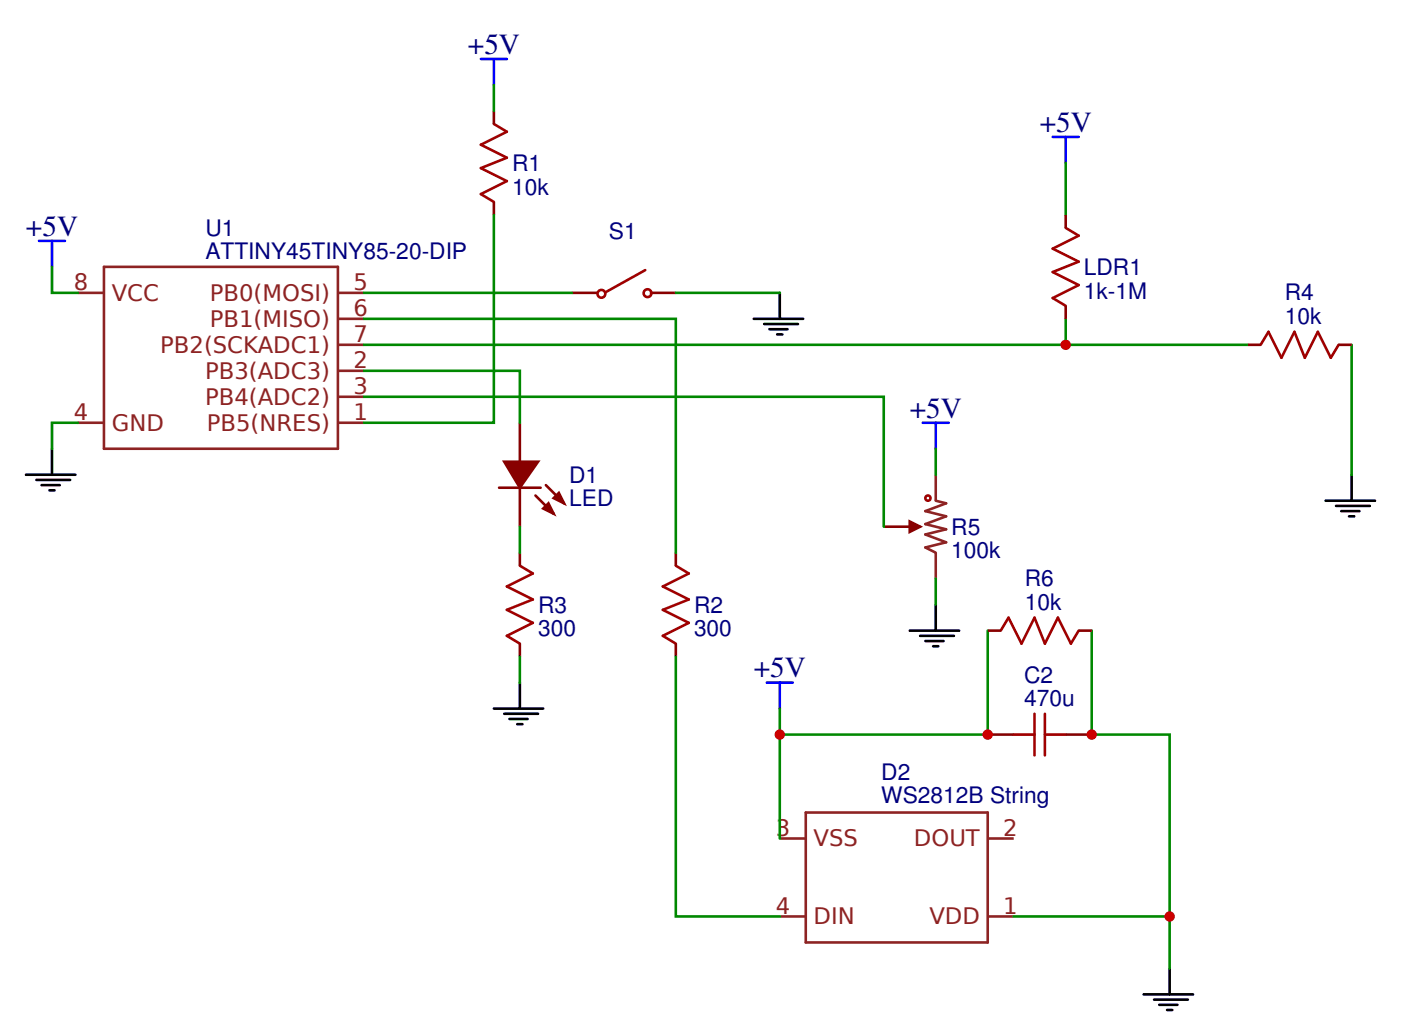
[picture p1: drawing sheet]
<svg xmlns="http://www.w3.org/2000/svg" width="144mm" height="106mm" viewBox="0 0 144 106" stroke-linecap="round" stroke-linejoin="round" font-family="sans-serif">
<g fill="none" stroke="#8d2323" stroke-width=".27">
<path d="M8 30.1h2.7M10.7 27.4h24v18.7h-24zM34.7 30.1h2.6M34.7 32.7h2.6M34.7 35.4h2.6M34.7 38.1h2.6M8 43.4h2.7M34.7 43.4h2.6M34.7 40.7h2.6M80 94.1h2.7M80 86.1h2.7M82.7 83.4h18.6v13.3h-18.6z"/>
<path d="M101.3 94.1h2.7M101.3 86.1h2.7"/>
</g>
<path d="M108 14.1h2.7M109.3 14.1v2.6M4 24.7h2.7M5.3 24.7v2.7M78.7 70.1h2.6M80 70.1v2.6" fill="none" stroke="#00f" stroke-width=".27"/>
<g fill="none" stroke="#080" stroke-width=".27">
<path d="M109.3 16.7v5.4M5.3 27.4v2.7h2.7M37.3 38.1h16v5.3M37.3 32.7h32v24M37.3 30.1h21.4M37.3 35.4h90.7M50.7 22.1v21.3h-13.4M69.3 30.1h10.7M8 43.4h-2.7v2.7M53.3 54.1v2.6M53.3 67.4v2.7M69.3 67.4v26.7h10.7"/>
<path d="M101.3 64.7v10.7h-21.3v10.7M112 64.7v10.7h8v18.7M104 94.1h16v5.3"/>
</g>
<g fill="none" stroke="#000" stroke-width=".27">
<path d="M77.3 32.7h5.1M78.4 33.3h3.5M78.9 33.8h1.9M79.7 34.3h.6M80 30.1v2.6M2.7 48.7h5M3.7 49.3h3.5M4.3 49.8h1.8M5.1 50.3h.5M5.3 46.1v2.6M136 51.4h5.1M137.1 51.9h3.5"/>
<path d="M137.6 52.5h1.9M138.4 53h.6M138.7 48.7v2.7M50.7 72.7h5M51.7 73.3h3.5M52.3 73.8h1.8M53.1 74.3h.5M53.3 70.1v2.6M120 99.4v2.7M117.3 102.1h5.1M118.4 102.6h3.5M118.9 103.1h1.9"/>
<path d="M119.7 103.7h.6"/>
</g>
<g fill="none" stroke="#a00000" stroke-width=".27">
<path d="M50.7 12.7l1.3 .8-2.7 1.4 2.7 1.3-2.7 1.1 2.7 1.3-2.7 1.3 1.4 .8M66.2 27.7l-4.1 2.3M53.3 58.1l1.4 .8-2.7 1.3 2.7 1.3-2.7 1.1 2.7 1.3-2.7 1.4 1.3 .8M69.3 58.1l1.4 .8-2.7 1.3 2.7 1.3-2.7 1.1 2.7 1.3-2.7 1.4 1.3 .8M104 75.4h2.1M106.1 73.3v4.2M107.2 75.4h2.1M107.2 73.3v4.2"/>
<circle cx="61.7" cy="30.2" r=".4"/>
<circle cx="66.4" cy="30.1" r=".4"/>
</g>
<g fill="none" stroke="#800" stroke-width=".27">
<path d="M50.7 11.4v1.3M50.7 20.7v1.4M58.7 30.1h2.6M66.7 30.1h2.6M51.2 50.1h4.3M53.3 43.4v4M53.3 50.1v4M53.3 56.7v1.4M54.9 50.9l1.9 1.8M56 49.8l1.9 1.9M69.3 56.7v1.4M53.3 66.1v1.3"/>
<path d="M69.3 66.1v1.3M101.3 75.4h2.7M109.3 75.4h2.7"/>
</g>
<g fill="#800" stroke="#800" stroke-width=".27">
<path d="M55.7 52.2l.6-.5 .5 1z"/>
<path d="M56.8 51.1l.5-.5 .6 1.1z"/>
<path d="M51.7 47.4h3.5l-1.9 2.7z"/>
</g>
<circle cx="120" cy="94.1" r=".53" fill="#c00"/>
<path d="M80 72.7v2.7" fill="none" stroke="#080" stroke-width=".27"/>
<circle cx="80" cy="75.4" r=".53" fill="#c00"/>
<path d="M109.3 32.7v2.7" fill="none" stroke="#080" stroke-width=".27"/>
<path d="M109.3 23.4l1.4 .8-2.7 1.3 2.7 1.4-2.7 1 2.7 1.4-2.7 1.3 1.3 .8" fill="none" stroke="#a00000" stroke-width=".27"/>
<path d="M109.3 22.1v1.3M109.3 31.4v1.3" fill="none" stroke="#800" stroke-width=".27"/>
<circle cx="109.3" cy="35.4" r=".53" fill="#c00"/>
<path d="M138.7 35.4v13.3M37.3 40.7h53.4v13.4M96 46.1v2.6M96 59.4v2.7" fill="none" stroke="#080" stroke-width=".27"/>
<path d="M93.3 54.1h1.1M96 48.7v2.7l1.1 .3-2.2 .8 2.2 .5-2.2 .8 2.2 .5-2.2 .6 2.2 .8-2.2 .5 1.1 .5v2.7" fill="none" stroke="#8d2323" stroke-width=".27"/>
<path d="M93.3 53.5l1.1 .6-1.1 .5z" fill="#800" stroke="#800" stroke-width=".27"/>
<g fill="none" stroke="#a00000" stroke-width=".27">
<path d="M102.7 64.7l.8-1.3 1.3 2.7 1.3-2.7 1.1 2.7 1.3-2.7 1.4 2.7 .8-1.4"/>
<circle cx="95.2" cy="51.1" r=".27"/>
</g>
<path d="M90.7 54.1h2.6M101.3 64.7h1.4M110.7 64.7h1.3" fill="none" stroke="#800" stroke-width=".27"/>
<path d="M94.7 43.4h2.6M96 43.4v2.7" fill="none" stroke="#00f" stroke-width=".27"/>
<path d="M93.3 64.7h5.1M94.4 65.3h3.5M94.9 65.8h1.9M95.7 66.3h.6M96 62.1v2.6" fill="none" stroke="#000" stroke-width=".27"/>
<g fill="#c00">
<circle cx="101.3" cy="75.4" r=".53"/>
<circle cx="112" cy="75.4" r=".53"/>
</g>
<path d="M129.3 35.4l.9-1.3 1.3 2.6 1.3-2.6 1.1 2.6 1.3-2.6 1.3 2.6 .9-1.3" fill="none" stroke="#a00000" stroke-width=".27"/>
<path d="M128 35.4h1.3M137.4 35.4h1.3" fill="none" stroke="#800" stroke-width=".27"/>
<path d="M49.3 6.1h2.7M50.7 6.1v2.6" fill="none" stroke="#00f" stroke-width=".27"/>
<path d="M50.7 8.7v2.7" fill="none" stroke="#080" stroke-width=".27"/>
<g font-size="3" fill="#000080">
<text x="48" y="5.5">+5V</text>
<text x="106.7" y="13.5">+5V</text>
<text x="2.7" y="24.2">+5V</text>
<text x="93.3" y="42.9">+5V</text>
<text x="77.3" y="69.5">+5V</text>
</g>
<g font-size="2.3" fill="#000080">
<text x="52.5" y="17.6">R1</text>
<text x="52.5" y="20">10k</text>
<text x="21.1" y="26.6">ATTINY45TINY85-20-DIP</text>
<text x="21.1" y="24.2">U1</text>
<text x="62.5" y="24.5">S1</text>
<text x="111.2" y="28.2">LDR1</text>
<text x="111.2" y="30.7">1k-1M</text>
<text x="131.8" y="33.3">10k</text>
<text x="131.8" y="30.8">R4</text>
<text x="58.4" y="52">LED</text>
<text x="58.4" y="49.6">D1</text>
<text x="97.6" y="57.3">100k</text>
<text x="97.6" y="54.9">R5</text>
<text x="55.2" y="65.3">300</text>
<text x="55.2" y="63">R3</text>
<text x="71.2" y="65.3">300</text>
<text x="71.2" y="62.9">R2</text>
<text x="105.2" y="62.6">10k</text>
<text x="105.2" y="60.2">R6</text>
<text x="105.1" y="70.1">C2</text>
<text x="105.1" y="72.5">470u</text>
<text x="90.4" y="82.5">WS2812B String</text>
<text x="90.4" y="80.1">D2</text>
</g>
<g font-size="2.3" fill="#8d2323">
<text x="7.6" y="29.8">8</text>
<text x="36.3" y="29.8">5</text>
<text x="11.5" y="30.9">VCC</text>
<text x="21.5" y="33.5">PB1(MISO)</text>
<text x="21.5" y="30.9">PB0(MOSI)</text>
<text x="36.3" y="32.5">6</text>
<text x="36.3" y="35.1">7</text>
<text x="16.4" y="36.2">PB2(SCKADC1)</text>
<text x="21" y="38.9">PB3(ADC3)</text>
<text x="21" y="41.5">PB4(ADC2)</text>
<text x="36.3" y="37.8">2</text>
<text x="36.3" y="40.5">3</text>
<text x="7.6" y="43.1">4</text>
<text x="11.5" y="44.2">GND</text>
<text x="21.2" y="44.2">PB5(NRES)</text>
<text x="36.3" y="43.1">1</text>
<text x="79.6" y="85.8">3</text>
<text x="83.5" y="86.9">VSS</text>
<text x="93.8" y="86.9">DOUT</text>
<text x="102.9" y="85.8">2</text>
<text x="79.6" y="93.8">4</text>
<text x="83.5" y="94.9">DIN</text>
<text x="95.4" y="94.9">VDD</text>
<text x="102.9" y="93.8">1</text>
</g>
</svg>
